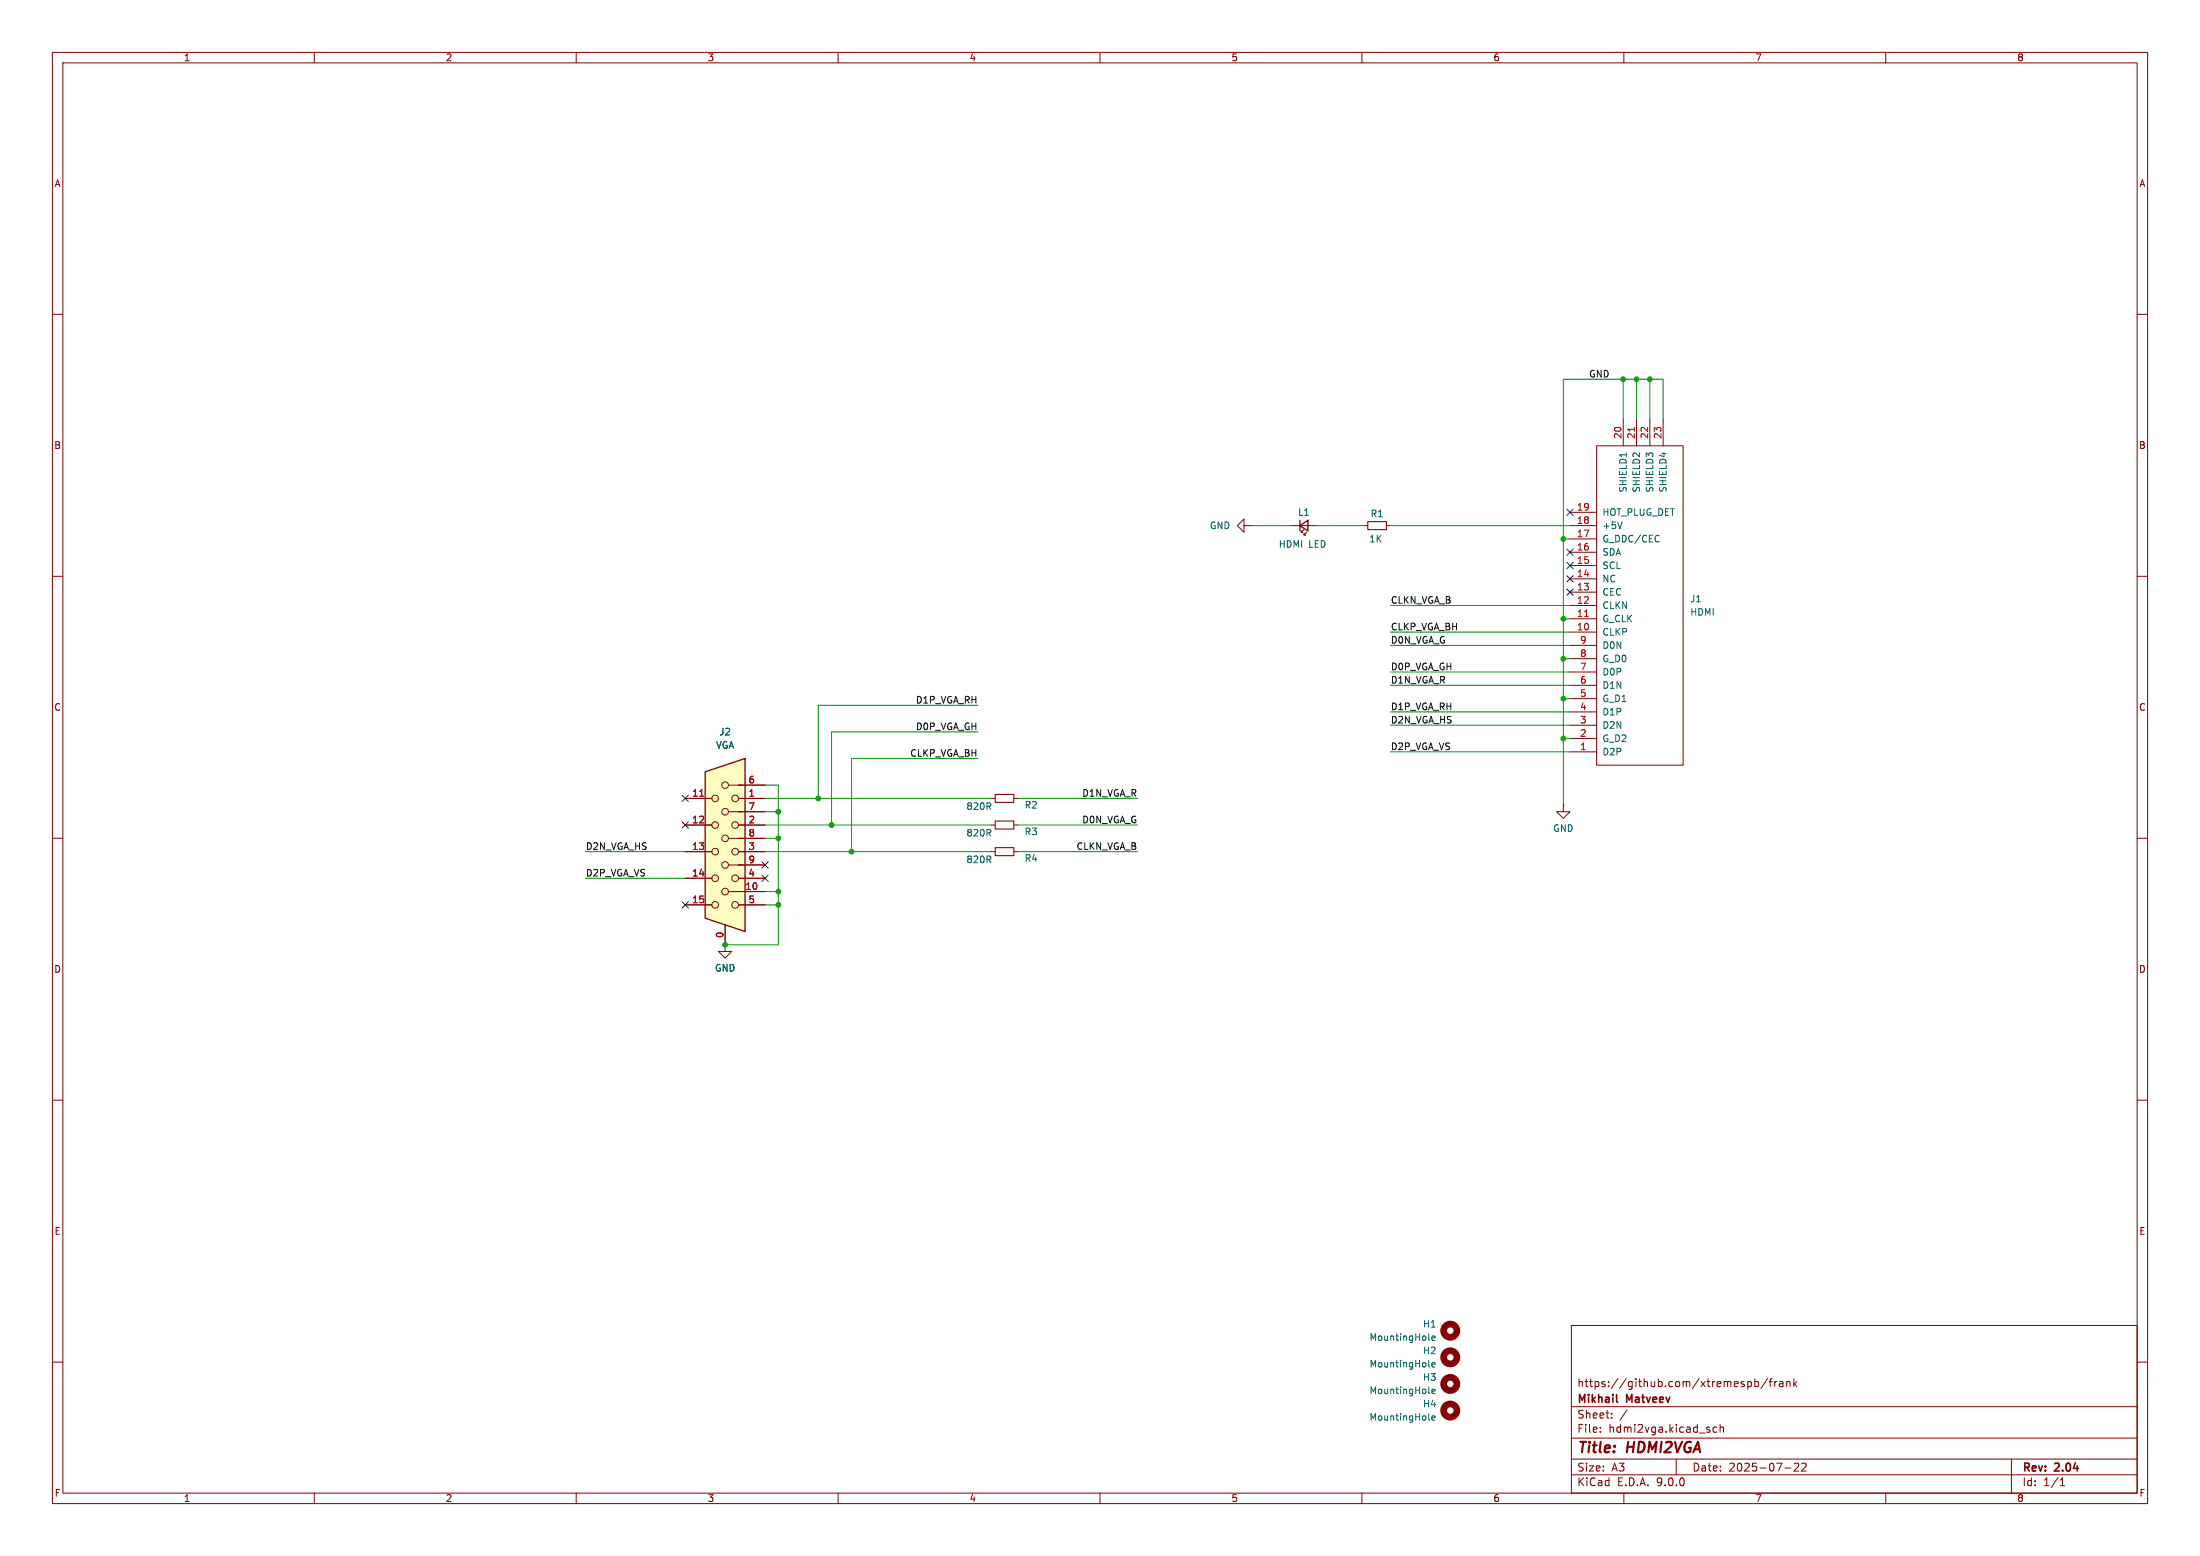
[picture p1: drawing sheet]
(kicad_sch
 (version 20250114)
 (generator "eeschema")
 (generator_version "9.0")
 (paper "A3")
 (title_block
  (title "${NAME}")
  (date "2025-07-22")
  (rev "${VERSION}")
  (company "Mikhail Matveev")
  (comment 1 "https://github.com/xtremespb/frank"))
 (lib_symbols
  (symbol "Connector:DB15_Female_HighDensity_MountingHoles"
   (pin_names
    (offset 1.016) (hide yes)) (exclude_from_sim no) (in_bom yes) (on_board yes)
   (property "Reference" "J" (at 0 21.59 0) (effects (font (size 1.27 1.27))))
   (property "Value" "DB15_Female_HighDensity_MountingHoles" (at 0 19.05 0) (effects (font (size 1.27 1.27))))
   (property "Footprint" "" (at -24.13 10.16 0) (effects (font (size 1.27 1.27)) (hide yes)))
   (property "Datasheet" "~" (at -24.13 10.16 0) (effects (font (size 1.27 1.27)) (hide yes)))
   (property "Description" "15-pin female D-SUB connector, High density (3 columns), Triple Row, Generic, VGA-connector, Mounting Hole" (at 0 0 0) (effects (font (size 1.27 1.27)) (hide yes)))
   (symbol "DB15_Female_HighDensity_MountingHoles_0_1"
    (polyline (pts (xy -3.81 17.78) (xy -3.81 -15.24) (xy 3.81 -12.7) (xy 3.81 15.24) (xy -3.81 17.78)) (stroke (width 0.254) (type default)) (fill (type background)))
    (polyline (pts (xy -3.175 7.62) (xy -0.635 7.62)) (stroke (width 0) (type default)) (fill (type none)))
    (circle (center -1.905 10.16) (radius 0.635) (stroke (width 0) (type default)) (fill (type none)))
    (circle (center -1.905 5.08) (radius 0.635) (stroke (width 0) (type default)) (fill (type none)))
    (circle (center -1.905 0) (radius 0.635) (stroke (width 0) (type default)) (fill (type none)))
    (circle (center -1.905 -5.08) (radius 0.635) (stroke (width 0) (type default)) (fill (type none)))
    (circle (center -1.905 -10.16) (radius 0.635) (stroke (width 0) (type default)) (fill (type none)))
    (polyline (pts (xy -0.635 12.7) (xy -3.175 12.7)) (stroke (width 0) (type default)) (fill (type none)))
    (polyline (pts (xy -0.635 2.54) (xy -3.175 2.54)) (stroke (width 0) (type default)) (fill (type none)))
    (polyline (pts (xy -0.635 -2.54) (xy -3.175 -2.54)) (stroke (width 0) (type default)) (fill (type none)))
    (polyline (pts (xy -0.635 -7.62) (xy -3.175 -7.62)) (stroke (width 0) (type default)) (fill (type none)))
    (circle (center 0 12.7) (radius 0.635) (stroke (width 0) (type default)) (fill (type none)))
    (circle (center 0 7.62) (radius 0.635) (stroke (width 0) (type default)) (fill (type none)))
    (circle (center 0 2.54) (radius 0.635) (stroke (width 0) (type default)) (fill (type none)))
    (circle (center 0 -2.54) (radius 0.635) (stroke (width 0) (type default)) (fill (type none)))
    (circle (center 0 -7.62) (radius 0.635) (stroke (width 0) (type default)) (fill (type none)))
    (circle (center 1.905 10.16) (radius 0.635) (stroke (width 0) (type default)) (fill (type none)))
    (circle (center 1.905 5.08) (radius 0.635) (stroke (width 0) (type default)) (fill (type none)))
    (circle (center 1.905 0) (radius 0.635) (stroke (width 0) (type default)) (fill (type none)))
    (circle (center 1.905 -5.08) (radius 0.635) (stroke (width 0) (type default)) (fill (type none)))
    (circle (center 1.905 -10.16) (radius 0.635) (stroke (width 0) (type default)) (fill (type none))))
   (symbol "DB15_Female_HighDensity_MountingHoles_1_1"
    (pin passive line (at -7.62 12.7 0) (length 5.08) (name "~" (effects (font (size 1.27 1.27)))) (number "6" (effects (font (size 1.27 1.27)))))
    (pin passive line (at -7.62 10.16 0) (length 5.08) (name "~" (effects (font (size 1.27 1.27)))) (number "1" (effects (font (size 1.27 1.27)))))
    (pin passive line (at -7.62 7.62 0) (length 5.08) (name "~" (effects (font (size 1.27 1.27)))) (number "7" (effects (font (size 1.27 1.27)))))
    (pin passive line (at -7.62 5.08 0) (length 5.08) (name "~" (effects (font (size 1.27 1.27)))) (number "2" (effects (font (size 1.27 1.27)))))
    (pin passive line (at -7.62 2.54 0) (length 5.08) (name "~" (effects (font (size 1.27 1.27)))) (number "8" (effects (font (size 1.27 1.27)))))
    (pin passive line (at -7.62 0 0) (length 5.08) (name "~" (effects (font (size 1.27 1.27)))) (number "3" (effects (font (size 1.27 1.27)))))
    (pin passive line (at -7.62 -2.54 0) (length 5.08) (name "~" (effects (font (size 1.27 1.27)))) (number "9" (effects (font (size 1.27 1.27)))))
    (pin passive line (at -7.62 -5.08 0) (length 5.08) (name "~" (effects (font (size 1.27 1.27)))) (number "4" (effects (font (size 1.27 1.27)))))
    (pin passive line (at -7.62 -7.62 0) (length 5.08) (name "~" (effects (font (size 1.27 1.27)))) (number "10" (effects (font (size 1.27 1.27)))))
    (pin passive line (at -7.62 -10.16 0) (length 5.08) (name "~" (effects (font (size 1.27 1.27)))) (number "5" (effects (font (size 1.27 1.27)))))
    (pin passive line (at 0 -17.78 90) (length 3.81) (name "~" (effects (font (size 1.27 1.27)))) (number "0" (effects (font (size 1.27 1.27)))))
    (pin passive line (at 7.62 10.16 180) (length 5.08) (name "~" (effects (font (size 1.27 1.27)))) (number "11" (effects (font (size 1.27 1.27)))))
    (pin passive line (at 7.62 5.08 180) (length 5.08) (name "~" (effects (font (size 1.27 1.27)))) (number "12" (effects (font (size 1.27 1.27)))))
    (pin passive line (at 7.62 0 180) (length 5.08) (name "~" (effects (font (size 1.27 1.27)))) (number "13" (effects (font (size 1.27 1.27)))))
    (pin passive line (at 7.62 -5.08 180) (length 5.08) (name "~" (effects (font (size 1.27 1.27)))) (number "14" (effects (font (size 1.27 1.27)))))
    (pin passive line (at 7.62 -10.16 180) (length 5.08) (name "~" (effects (font (size 1.27 1.27)))) (number "15" (effects (font (size 1.27 1.27))))))
   (embedded_fonts no))
  (symbol "Device:LED_Small"
   (pin_numbers (hide yes))
   (pin_names
    (offset 0.254) (hide yes)) (exclude_from_sim no) (in_bom yes) (on_board yes)
   (property "Reference" "D" (at -1.27 3.175 0) (effects (font (size 1.27 1.27)) (justify left)))
   (property "Value" "LED_Small" (at -4.445 -2.54 0) (effects (font (size 1.27 1.27)) (justify left)))
   (property "Footprint" "" (at 0 0 90) (effects (font (size 1.27 1.27)) (hide yes)))
   (property "Datasheet" "~" (at 0 0 90) (effects (font (size 1.27 1.27)) (hide yes)))
   (property "Description" "Light emitting diode, small symbol" (at 0 0 0) (effects (font (size 1.27 1.27)) (hide yes)))
   (property "Sim.Pin" "1=K 2=A" (at 0 0 0) (effects (font (size 1.27 1.27)) (hide yes)))
   (symbol "LED_Small_0_1"
    (polyline (pts (xy -0.762 -1.016) (xy -0.762 1.016)) (stroke (width 0.254) (type default)) (fill (type none)))
    (polyline (pts (xy 0 0.762) (xy -0.508 1.27) (xy -0.254 1.27) (xy -0.508 1.27) (xy -0.508 1.016)) (stroke (width 0) (type default)) (fill (type none)))
    (polyline (pts (xy 0.508 1.27) (xy 0 1.778) (xy 0.254 1.778) (xy 0 1.778) (xy 0 1.524)) (stroke (width 0) (type default)) (fill (type none)))
    (polyline (pts (xy 0.762 -1.016) (xy -0.762 0) (xy 0.762 1.016) (xy 0.762 -1.016)) (stroke (width 0.254) (type default)) (fill (type none)))
    (polyline (pts (xy 1.016 0) (xy -0.762 0)) (stroke (width 0) (type default)) (fill (type none))))
   (symbol "LED_Small_1_1"
    (pin passive line (at -2.54 0 0) (length 1.778) (name "K" (effects (font (size 1.27 1.27)))) (number "1" (effects (font (size 1.27 1.27)))))
    (pin passive line (at 2.54 0 180) (length 1.778) (name "A" (effects (font (size 1.27 1.27)))) (number "2" (effects (font (size 1.27 1.27))))))
   (embedded_fonts no))
  (symbol "Device:R_Small"
   (pin_numbers (hide yes))
   (pin_names
    (offset 0.254) (hide yes)) (exclude_from_sim no) (in_bom yes) (on_board yes)
   (property "Reference" "R" (at 0.762 0.508 0) (effects (font (size 1.27 1.27)) (justify left)))
   (property "Value" "R_Small" (at 0.762 -1.016 0) (effects (font (size 1.27 1.27)) (justify left)))
   (property "Footprint" "" (at 0 0 0) (effects (font (size 1.27 1.27)) (hide yes)))
   (property "Datasheet" "~" (at 0 0 0) (effects (font (size 1.27 1.27)) (hide yes)))
   (property "Description" "Resistor, small symbol" (at 0 0 0) (effects (font (size 1.27 1.27)) (hide yes)))
   (symbol "R_Small_0_1"
    (rectangle (start -0.762 1.778) (end 0.762 -1.778) (stroke (width 0.2032) (type default)) (fill (type none))))
   (symbol "R_Small_1_1"
    (pin passive line (at 0 2.54 270) (length 0.762) (name "~" (effects (font (size 1.27 1.27)))) (number "1" (effects (font (size 1.27 1.27)))))
    (pin passive line (at 0 -2.54 90) (length 0.762) (name "~" (effects (font (size 1.27 1.27)))) (number "2" (effects (font (size 1.27 1.27))))))
   (embedded_fonts no))
  (symbol "Mechanical:MountingHole"
   (pin_names
    (offset 1.016)) (exclude_from_sim yes) (in_bom no) (on_board yes)
   (property "Reference" "H" (at 0 5.08 0) (effects (font (size 1.27 1.27))))
   (property "Value" "MountingHole" (at 0 3.175 0) (effects (font (size 1.27 1.27))))
   (property "Footprint" "" (at 0 0 0) (effects (font (size 1.27 1.27)) (hide yes)))
   (property "Datasheet" "~" (at 0 0 0) (effects (font (size 1.27 1.27)) (hide yes)))
   (property "Description" "Mounting Hole without connection" (at 0 0 0) (effects (font (size 1.27 1.27)) (hide yes)))
   (symbol "MountingHole_0_1"
    (circle (center 0 0) (radius 1.27) (stroke (width 1.27) (type default)) (fill (type none))))
   (embedded_fonts no))
  (symbol "R40:HDMI"
   (pin_names
    (offset 1.016)) (exclude_from_sim no) (in_bom yes) (on_board yes)
   (property "Reference" "CN" (at -1.27 16.51 0) (effects (font (size 1.27 1.27))))
   (property "Value" "HDMI" (at 7.62 16.51 0) (effects (font (size 1.27 1.27))))
   (property "Footprint" "" (at 0 0 0) (effects (font (size 1.27 1.27)) (hide yes)))
   (property "Datasheet" "" (at 0 0 0) (effects (font (size 1.27 1.27)) (hide yes)))
   (property "Description" "" (at 0 0 0) (effects (font (size 1.27 1.27)) (hide yes)))
   (symbol "HDMI_0_1"
    (rectangle (start -5.08 15.24) (end 11.43 -45.72) (stroke (width 0) (type default)) (fill (type none))))
   (symbol "HDMI_1_1"
    (pin input line (at -10.16 12.7 0) (length 5.08) (name "D2P" (effects (font (size 1.27 1.27)))) (number "1" (effects (font (size 1.27 1.27)))))
    (pin input line (at -10.16 10.16 0) (length 5.08) (name "G_D2" (effects (font (size 1.27 1.27)))) (number "2" (effects (font (size 1.27 1.27)))))
    (pin input line (at -10.16 7.62 0) (length 5.08) (name "D2N" (effects (font (size 1.27 1.27)))) (number "3" (effects (font (size 1.27 1.27)))))
    (pin input line (at -10.16 5.08 0) (length 5.08) (name "D1P" (effects (font (size 1.27 1.27)))) (number "4" (effects (font (size 1.27 1.27)))))
    (pin input line (at -10.16 2.54 0) (length 5.08) (name "G_D1" (effects (font (size 1.27 1.27)))) (number "5" (effects (font (size 1.27 1.27)))))
    (pin input line (at -10.16 0 0) (length 5.08) (name "D1N" (effects (font (size 1.27 1.27)))) (number "6" (effects (font (size 1.27 1.27)))))
    (pin input line (at -10.16 -2.54 0) (length 5.08) (name "D0P" (effects (font (size 1.27 1.27)))) (number "7" (effects (font (size 1.27 1.27)))))
    (pin input line (at -10.16 -5.08 0) (length 5.08) (name "G_D0" (effects (font (size 1.27 1.27)))) (number "8" (effects (font (size 1.27 1.27)))))
    (pin input line (at -10.16 -7.62 0) (length 5.08) (name "D0N" (effects (font (size 1.27 1.27)))) (number "9" (effects (font (size 1.27 1.27)))))
    (pin input line (at -10.16 -10.16 0) (length 5.08) (name "CLKP" (effects (font (size 1.27 1.27)))) (number "10" (effects (font (size 1.27 1.27)))))
    (pin input line (at -10.16 -12.7 0) (length 5.08) (name "G_CLK" (effects (font (size 1.27 1.27)))) (number "11" (effects (font (size 1.27 1.27)))))
    (pin input line (at -10.16 -15.24 0) (length 5.08) (name "CLKN" (effects (font (size 1.27 1.27)))) (number "12" (effects (font (size 1.27 1.27)))))
    (pin input line (at -10.16 -17.78 0) (length 5.08) (name "CEC" (effects (font (size 1.27 1.27)))) (number "13" (effects (font (size 1.27 1.27)))))
    (pin input line (at -10.16 -20.32 0) (length 5.08) (name "NC" (effects (font (size 1.27 1.27)))) (number "14" (effects (font (size 1.27 1.27)))))
    (pin input line (at -10.16 -22.86 0) (length 5.08) (name "SCL" (effects (font (size 1.27 1.27)))) (number "15" (effects (font (size 1.27 1.27)))))
    (pin input line (at -10.16 -25.4 0) (length 5.08) (name "SDA" (effects (font (size 1.27 1.27)))) (number "16" (effects (font (size 1.27 1.27)))))
    (pin input line (at -10.16 -27.94 0) (length 5.08) (name "G_DDC/CEC" (effects (font (size 1.27 1.27)))) (number "17" (effects (font (size 1.27 1.27)))))
    (pin input line (at -10.16 -30.48 0) (length 5.08) (name "+5V" (effects (font (size 1.27 1.27)))) (number "18" (effects (font (size 1.27 1.27)))))
    (pin input line (at -10.16 -33.02 0) (length 5.08) (name "HOT_PLUG_DET" (effects (font (size 1.27 1.27)))) (number "19" (effects (font (size 1.27 1.27)))))
    (pin input line (at 0 -50.8 90) (length 5.08) (name "SHIELD1" (effects (font (size 1.27 1.27)))) (number "20" (effects (font (size 1.27 1.27)))))
    (pin input line (at 2.54 -50.8 90) (length 5.08) (name "SHIELD2" (effects (font (size 1.27 1.27)))) (number "21" (effects (font (size 1.27 1.27)))))
    (pin input line (at 5.08 -50.8 90) (length 5.08) (name "SHIELD3" (effects (font (size 1.27 1.27)))) (number "22" (effects (font (size 1.27 1.27)))))
    (pin input line (at 7.62 -50.8 90) (length 5.08) (name "SHIELD4" (effects (font (size 1.27 1.27)))) (number "23" (effects (font (size 1.27 1.27))))))
   (embedded_fonts no))
  (symbol "power:GND"
   (power)
   (pin_numbers (hide yes))
   (pin_names
    (offset 0) (hide yes)) (exclude_from_sim no) (in_bom yes) (on_board yes)
   (property "Reference" "#PWR" (at 0 -6.35 0) (effects (font (size 1.27 1.27)) (hide yes)))
   (property "Value" "GND" (at 0 -3.81 0) (effects (font (size 1.27 1.27))))
   (property "Footprint" "" (at 0 0 0) (effects (font (size 1.27 1.27)) (hide yes)))
   (property "Datasheet" "" (at 0 0 0) (effects (font (size 1.27 1.27)) (hide yes)))
   (property "Description" "Power symbol creates a global label with name \"GND\" , ground" (at 0 0 0) (effects (font (size 1.27 1.27)) (hide yes)))
   (symbol "GND_0_1"
    (polyline (pts (xy 0 0) (xy 0 -1.27) (xy 1.27 -1.27) (xy 0 -2.54) (xy -1.27 -1.27) (xy 0 -1.27)) (stroke (width 0) (type default)) (fill (type none))))
   (symbol "GND_1_1"
    (pin power_in line (at 0 0 270) (length 0) (name "~" (effects (font (size 1.27 1.27)))) (number "1" (effects (font (size 1.27 1.27))))))
   (embedded_fonts no)))
 (junction
  (at 312.42 72.39)
  (diameter 0)
  (color 0 0 0 0))
 (junction
  (at 298.45 140.97)
  (diameter 0)
  (color 0 0 0 0))
 (junction
  (at 309.88 72.39)
  (diameter 0)
  (color 0 0 0 0))
 (junction
  (at 298.45 133.35)
  (diameter 0)
  (color 0 0 0 0))
 (junction
  (at 148.59 172.72)
  (diameter 0)
  (color 0 0 0 0))
 (junction
  (at 138.43 180.34)
  (diameter 0)
  (color 0 0 0 0))
 (junction
  (at 148.59 154.94)
  (diameter 0)
  (color 0 0 0 0))
 (junction
  (at 298.45 102.87)
  (diameter 0)
  (color 0 0 0 0))
 (junction
  (at 298.45 118.11)
  (diameter 0)
  (color 0 0 0 0))
 (junction
  (at 158.75 157.48)
  (diameter 0)
  (color 0 0 0 0))
 (junction
  (at 156.21 152.4)
  (diameter 0)
  (color 0 0 0 0))
 (junction
  (at 314.96 72.39)
  (diameter 0)
  (color 0 0 0 0))
 (junction
  (at 148.59 170.18)
  (diameter 0)
  (color 0 0 0 0))
 (junction
  (at 148.59 160.02)
  (diameter 0)
  (color 0 0 0 0))
 (junction
  (at 298.45 125.73)
  (diameter 0)
  (color 0 0 0 0))
 (junction
  (at 162.56 162.56)
  (diameter 0)
  (color 0 0 0 0))
 (no_connect
  (at 146.05 165.1))
 (no_connect
  (at 299.72 97.79))
 (no_connect
  (at 130.81 172.72))
 (no_connect
  (at 299.72 105.41))
 (no_connect
  (at 299.72 107.95))
 (no_connect
  (at 146.05 167.64))
 (no_connect
  (at 130.81 157.48))
 (no_connect
  (at 299.72 113.03))
 (no_connect
  (at 299.72 110.49))
 (no_connect
  (at 130.81 152.4))
 (wire
  (pts (xy 130.81 162.56) (xy 111.76 162.56))
  (stroke (width 0) (type default)))
 (wire
  (pts (xy 309.88 72.39) (xy 312.42 72.39))
  (stroke (width 0) (type default)))
 (wire
  (pts (xy 299.72 118.11) (xy 298.45 118.11))
  (stroke (width 0) (type default)))
 (wire
  (pts (xy 194.31 162.56) (xy 217.17 162.56))
  (stroke (width 0) (type default)))
 (wire
  (pts (xy 312.42 72.39) (xy 312.42 80.01))
  (stroke (width 0) (type default)))
 (wire
  (pts (xy 148.59 172.72) (xy 146.05 172.72))
  (stroke (width 0) (type default)))
 (wire
  (pts (xy 299.72 125.73) (xy 298.45 125.73))
  (stroke (width 0) (type default)))
 (wire
  (pts (xy 299.72 115.57) (xy 265.43 115.57))
  (stroke (width 0) (type default)))
 (wire
  (pts (xy 156.21 152.4) (xy 189.23 152.4))
  (stroke (width 0) (type default)))
 (wire
  (pts (xy 148.59 149.86) (xy 146.05 149.86))
  (stroke (width 0) (type default)))
 (wire
  (pts (xy 162.56 162.56) (xy 189.23 162.56))
  (stroke (width 0) (type default)))
 (wire
  (pts (xy 298.45 125.73) (xy 298.45 133.35))
  (stroke (width 0) (type default)))
 (wire
  (pts (xy 298.45 72.39) (xy 309.88 72.39))
  (stroke (width 0) (type default)))
 (wire
  (pts (xy 156.21 134.62) (xy 156.21 152.4))
  (stroke (width 0) (type default)))
 (wire
  (pts (xy 148.59 160.02) (xy 148.59 154.94))
  (stroke (width 0) (type default)))
 (wire
  (pts (xy 299.72 100.33) (xy 265.43 100.33))
  (stroke (width 0) (type default)))
 (wire
  (pts (xy 158.75 139.7) (xy 158.75 157.48))
  (stroke (width 0) (type default)))
 (wire
  (pts (xy 148.59 170.18) (xy 146.05 170.18))
  (stroke (width 0) (type default)))
 (wire
  (pts (xy 299.72 123.19) (xy 265.43 123.19))
  (stroke (width 0) (type default)))
 (wire
  (pts (xy 158.75 157.48) (xy 146.05 157.48))
  (stroke (width 0) (type default)))
 (wire
  (pts (xy 148.59 170.18) (xy 148.59 160.02))
  (stroke (width 0) (type default)))
 (wire
  (pts (xy 298.45 140.97) (xy 298.45 153.67))
  (stroke (width 0) (type default)))
 (wire
  (pts (xy 148.59 154.94) (xy 146.05 154.94))
  (stroke (width 0) (type default)))
 (wire
  (pts (xy 299.72 140.97) (xy 298.45 140.97))
  (stroke (width 0) (type default)))
 (wire
  (pts (xy 299.72 138.43) (xy 265.43 138.43))
  (stroke (width 0) (type default)))
 (wire
  (pts (xy 298.45 118.11) (xy 298.45 125.73))
  (stroke (width 0) (type default)))
 (wire
  (pts (xy 130.81 167.64) (xy 111.76 167.64))
  (stroke (width 0) (type default)))
 (wire
  (pts (xy 186.69 134.62) (xy 156.21 134.62))
  (stroke (width 0) (type default)))
 (wire
  (pts (xy 162.56 144.78) (xy 162.56 162.56))
  (stroke (width 0) (type default)))
 (wire
  (pts (xy 148.59 154.94) (xy 148.59 149.86))
  (stroke (width 0) (type default)))
 (wire
  (pts (xy 299.72 143.51) (xy 265.43 143.51))
  (stroke (width 0) (type default)))
 (wire
  (pts (xy 299.72 128.27) (xy 265.43 128.27))
  (stroke (width 0) (type default)))
 (wire
  (pts (xy 158.75 157.48) (xy 189.23 157.48))
  (stroke (width 0) (type default)))
 (wire
  (pts (xy 299.72 120.65) (xy 265.43 120.65))
  (stroke (width 0) (type default)))
 (wire
  (pts (xy 317.5 72.39) (xy 317.5 80.01))
  (stroke (width 0) (type default)))
 (wire
  (pts (xy 299.72 135.89) (xy 265.43 135.89))
  (stroke (width 0) (type default)))
 (wire
  (pts (xy 298.45 133.35) (xy 298.45 140.97))
  (stroke (width 0) (type default)))
 (wire
  (pts (xy 156.21 152.4) (xy 146.05 152.4))
  (stroke (width 0) (type default)))
 (wire
  (pts (xy 162.56 162.56) (xy 146.05 162.56))
  (stroke (width 0) (type default)))
 (wire
  (pts (xy 314.96 72.39) (xy 314.96 80.01))
  (stroke (width 0) (type default)))
 (wire
  (pts (xy 312.42 72.39) (xy 314.96 72.39))
  (stroke (width 0) (type default)))
 (wire
  (pts (xy 238.76 100.33) (xy 246.38 100.33))
  (stroke (width 0) (type default)))
 (wire
  (pts (xy 194.31 152.4) (xy 217.17 152.4))
  (stroke (width 0) (type default)))
 (wire
  (pts (xy 186.69 139.7) (xy 158.75 139.7))
  (stroke (width 0) (type default)))
 (wire
  (pts (xy 251.46 100.33) (xy 260.35 100.33))
  (stroke (width 0) (type default)))
 (wire
  (pts (xy 298.45 118.11) (xy 298.45 102.87))
  (stroke (width 0) (type default)))
 (wire
  (pts (xy 138.43 180.34) (xy 148.59 180.34))
  (stroke (width 0) (type default)))
 (wire
  (pts (xy 194.31 157.48) (xy 217.17 157.48))
  (stroke (width 0) (type default)))
 (wire
  (pts (xy 299.72 102.87) (xy 298.45 102.87))
  (stroke (width 0) (type default)))
 (wire
  (pts (xy 148.59 180.34) (xy 148.59 172.72))
  (stroke (width 0) (type default)))
 (wire
  (pts (xy 186.69 144.78) (xy 162.56 144.78))
  (stroke (width 0) (type default)))
 (wire
  (pts (xy 148.59 160.02) (xy 146.05 160.02))
  (stroke (width 0) (type default)))
 (wire
  (pts (xy 298.45 102.87) (xy 298.45 72.39))
  (stroke (width 0) (type default)))
 (wire
  (pts (xy 148.59 172.72) (xy 148.59 170.18))
  (stroke (width 0) (type default)))
 (wire
  (pts (xy 299.72 130.81) (xy 265.43 130.81))
  (stroke (width 0) (type default)))
 (wire
  (pts (xy 314.96 72.39) (xy 317.5 72.39))
  (stroke (width 0) (type default)))
 (wire
  (pts (xy 299.72 133.35) (xy 298.45 133.35))
  (stroke (width 0) (type default)))
 (wire
  (pts (xy 309.88 72.39) (xy 309.88 80.01))
  (stroke (width 0) (type default)))
 (label "D2P_VGA_VS"
  (at 265.43 143.51 0)
  (effects (font (size 1.27 1.27)) (justify left bottom)))
 (label "CLKN_VGA_B"
  (at 265.43 115.57 0)
  (effects (font (size 1.27 1.27)) (justify left bottom)))
 (label "D1N_VGA_R"
  (at 217.17 152.4 180)
  (effects (font (size 1.27 1.27)) (justify right bottom)))
 (label "D2N_VGA_HS"
  (at 265.43 138.43 0)
  (effects (font (size 1.27 1.27)) (justify left bottom)))
 (label "GND"
  (at 307.34 72.39 180)
  (effects (font (size 1.27 1.27)) (justify right bottom)))
 (label "D1P_VGA_RH"
  (at 265.43 135.89 0)
  (effects (font (size 1.27 1.27)) (justify left bottom)))
 (label "D0P_VGA_GH"
  (at 186.69 139.7 180)
  (effects (font (size 1.27 1.27)) (justify right bottom)))
 (label "D2P_VGA_VS"
  (at 111.76 167.64 0)
  (effects (font (size 1.27 1.27)) (justify left bottom)))
 (label "CLKP_VGA_BH"
  (at 186.69 144.78 180)
  (effects (font (size 1.27 1.27)) (justify right bottom)))
 (label "D0N_VGA_G"
  (at 265.43 123.19 0)
  (effects (font (size 1.27 1.27)) (justify left bottom)))
 (label "D1N_VGA_R"
  (at 265.43 130.81 0)
  (effects (font (size 1.27 1.27)) (justify left bottom)))
 (label "CLKN_VGA_B"
  (at 217.17 162.56 180)
  (effects (font (size 1.27 1.27)) (justify right bottom)))
 (label "D0N_VGA_G"
  (at 217.17 157.48 180)
  (effects (font (size 1.27 1.27)) (justify right bottom)))
 (label "D0P_VGA_GH"
  (at 265.43 128.27 0)
  (effects (font (size 1.27 1.27)) (justify left bottom)))
 (label "CLKP_VGA_BH"
  (at 265.43 120.65 0)
  (effects (font (size 1.27 1.27)) (justify left bottom)))
 (label "D2N_VGA_HS"
  (at 111.76 162.56 0)
  (effects (font (size 1.27 1.27)) (justify left bottom)))
 (label "D1P_VGA_RH"
  (at 186.69 134.62 180)
  (effects (font (size 1.27 1.27)) (justify right bottom)))
 (symbol
  (lib_id "Connector:DB15_Female_HighDensity_MountingHoles")
  (at 138.43 162.56 0)
  (mirror y)
  (unit 1)
  (exclude_from_sim no)
  (in_bom yes)
  (on_board yes)
  (dnp no)
  (fields_autoplaced yes)
  (property "Reference" "J2" (at 138.43 139.7 0) (effects (font (size 1.27 1.27))))
  (property "Value" "VGA" (at 138.43 142.24 0) (effects (font (size 1.27 1.27))))
  (property "Footprint" "FRANK:D-SUB (15 pin, female)" (at 162.56 152.4 0) (effects (font (size 1.27 1.27)) (hide yes)))
  (property "Datasheet" "~" (at 162.56 152.4 0) (effects (font (size 1.27 1.27)) (hide yes)))
  (property "Description" "" (at 138.43 162.56 0) (effects (font (size 1.27 1.27)) (hide yes)))
  (pin "0")
  (pin "1")
  (pin "10")
  (pin "11")
  (pin "12")
  (pin "13")
  (pin "14")
  (pin "15")
  (pin "2")
  (pin "3")
  (pin "4")
  (pin "5")
  (pin "6")
  (pin "7")
  (pin "8")
  (pin "9"))
 (symbol
  (lib_id "Mechanical:MountingHole")
  (at 276.86 269.24 0)
  (mirror y)
  (unit 1)
  (exclude_from_sim yes)
  (in_bom no)
  (on_board yes)
  (dnp no)
  (fields_autoplaced yes)
  (property "Reference" "H4" (at 274.32 267.9699 0) (effects (font (size 1.27 1.27)) (justify left)))
  (property "Value" "MountingHole" (at 274.32 270.5099 0) (effects (font (size 1.27 1.27)) (justify left)))
  (property "Footprint" "FRANK:Mounting Hole (2.7mm)" (at 276.86 269.24 0) (effects (font (size 1.27 1.27)) (hide yes)))
  (property "Datasheet" "~" (at 276.86 269.24 0) (effects (font (size 1.27 1.27)) (hide yes)))
  (property "Description" "Mounting Hole without connection" (at 276.86 269.24 0) (effects (font (size 1.27 1.27)) (hide yes))))
 (symbol
  (lib_id "Mechanical:MountingHole")
  (at 276.86 254 0)
  (mirror y)
  (unit 1)
  (exclude_from_sim yes)
  (in_bom no)
  (on_board yes)
  (dnp no)
  (fields_autoplaced yes)
  (property "Reference" "H1" (at 274.32 252.7299 0) (effects (font (size 1.27 1.27)) (justify left)))
  (property "Value" "MountingHole" (at 274.32 255.2699 0) (effects (font (size 1.27 1.27)) (justify left)))
  (property "Footprint" "FRANK:Mounting Hole (2.7mm)" (at 276.86 254 0) (effects (font (size 1.27 1.27)) (hide yes)))
  (property "Datasheet" "~" (at 276.86 254 0) (effects (font (size 1.27 1.27)) (hide yes)))
  (property "Description" "Mounting Hole without connection" (at 276.86 254 0) (effects (font (size 1.27 1.27)) (hide yes))))
 (symbol
  (lib_id "Mechanical:MountingHole")
  (at 276.86 264.16 0)
  (mirror y)
  (unit 1)
  (exclude_from_sim yes)
  (in_bom no)
  (on_board yes)
  (dnp no)
  (fields_autoplaced yes)
  (property "Reference" "H3" (at 274.32 262.8899 0) (effects (font (size 1.27 1.27)) (justify left)))
  (property "Value" "MountingHole" (at 274.32 265.4299 0) (effects (font (size 1.27 1.27)) (justify left)))
  (property "Footprint" "FRANK:Mounting Hole (2.7mm)" (at 276.86 264.16 0) (effects (font (size 1.27 1.27)) (hide yes)))
  (property "Datasheet" "~" (at 276.86 264.16 0) (effects (font (size 1.27 1.27)) (hide yes)))
  (property "Description" "Mounting Hole without connection" (at 276.86 264.16 0) (effects (font (size 1.27 1.27)) (hide yes))))
 (symbol
  (lib_id "Device:R_Small")
  (at 191.77 152.4 270)
  (unit 1)
  (exclude_from_sim no)
  (in_bom yes)
  (on_board yes)
  (dnp no)
  (property "Reference" "R2" (at 196.85 153.67 90) (effects (font (size 1.27 1.27))))
  (property "Value" "820R" (at 186.944 153.924 90) (effects (font (size 1.27 1.27))))
  (property "Footprint" "FRANK:Resistor (0805)" (at 191.77 152.4 0) (effects (font (size 1.27 1.27)) (hide yes)))
  (property "Datasheet" "~" (at 191.77 152.4 0) (effects (font (size 1.27 1.27)) (hide yes)))
  (property "Description" "Resistor, small symbol" (at 191.77 152.4 0) (effects (font (size 1.27 1.27)) (hide yes)))
  (pin "1")
  (pin "2"))
 (symbol
  (lib_id "power:GND")
  (at 238.76 100.33 270)
  (mirror x)
  (unit 1)
  (exclude_from_sim no)
  (in_bom yes)
  (on_board yes)
  (dnp no)
  (fields_autoplaced yes)
  (property "Reference" "#PWR01" (at 232.41 100.33 0) (effects (font (size 1.27 1.27)) (hide yes)))
  (property "Value" "GND" (at 234.95 100.3299 90) (effects (font (size 1.27 1.27)) (justify right)))
  (property "Footprint" "" (at 238.76 100.33 0) (effects (font (size 1.27 1.27)) (hide yes)))
  (property "Datasheet" "" (at 238.76 100.33 0) (effects (font (size 1.27 1.27)) (hide yes)))
  (property "Description" "Power symbol creates a global label with name \"GND\" , ground" (at 238.76 100.33 0) (effects (font (size 1.27 1.27)) (hide yes)))
  (pin "1"))
 (symbol
  (lib_id "R40:HDMI")
  (at 309.88 130.81 0)
  (mirror x)
  (unit 1)
  (exclude_from_sim no)
  (in_bom yes)
  (on_board yes)
  (dnp no)
  (fields_autoplaced yes)
  (property "Reference" "J1" (at 322.58 114.2999 0) (effects (font (size 1.27 1.27)) (justify left)))
  (property "Value" "HDMI" (at 322.58 116.8399 0) (effects (font (size 1.27 1.27)) (justify left)))
  (property "Footprint" "FRANK:HDMI (male)" (at 309.88 130.81 0) (effects (font (size 1.27 1.27)) (hide yes)))
  (property "Datasheet" "" (at 309.88 130.81 0) (effects (font (size 1.27 1.27)) (hide yes)))
  (property "Description" "" (at 309.88 130.81 0) (effects (font (size 1.27 1.27)) (hide yes)))
  (pin "1")
  (pin "10")
  (pin "11")
  (pin "12")
  (pin "13")
  (pin "14")
  (pin "15")
  (pin "16")
  (pin "17")
  (pin "18")
  (pin "19")
  (pin "2")
  (pin "20")
  (pin "21")
  (pin "22")
  (pin "23")
  (pin "3")
  (pin "4")
  (pin "5")
  (pin "6")
  (pin "7")
  (pin "8")
  (pin "9"))
 (symbol
  (lib_id "Device:LED_Small")
  (at 248.92 100.33 0)
  (mirror x)
  (unit 1)
  (exclude_from_sim no)
  (in_bom yes)
  (on_board yes)
  (dnp no)
  (property "Reference" "L1" (at 248.92 97.79 0) (effects (font (size 1.27 1.27))))
  (property "Value" "HDMI LED" (at 248.666 103.886 0) (effects (font (size 1.27 1.27))))
  (property "Footprint" "FRANK:LED (0805)" (at 248.92 100.33 90) (effects (font (size 1.27 1.27)) (hide yes)))
  (property "Datasheet" "~" (at 248.92 100.33 90) (effects (font (size 1.27 1.27)) (hide yes)))
  (property "Description" "Light emitting diode, small symbol" (at 248.92 100.33 0) (effects (font (size 1.27 1.27)) (hide yes)))
  (property "Sim.Pin" "1=K 2=A" (at 248.92 100.33 0) (effects (font (size 1.27 1.27)) (hide yes)))
  (pin "2")
  (pin "1"))
 (symbol
  (lib_id "Mechanical:MountingHole")
  (at 276.86 259.08 0)
  (mirror y)
  (unit 1)
  (exclude_from_sim yes)
  (in_bom no)
  (on_board yes)
  (dnp no)
  (fields_autoplaced yes)
  (property "Reference" "H2" (at 274.32 257.8099 0) (effects (font (size 1.27 1.27)) (justify left)))
  (property "Value" "MountingHole" (at 274.32 260.3499 0) (effects (font (size 1.27 1.27)) (justify left)))
  (property "Footprint" "FRANK:Mounting Hole (2.7mm)" (at 276.86 259.08 0) (effects (font (size 1.27 1.27)) (hide yes)))
  (property "Datasheet" "~" (at 276.86 259.08 0) (effects (font (size 1.27 1.27)) (hide yes)))
  (property "Description" "Mounting Hole without connection" (at 276.86 259.08 0) (effects (font (size 1.27 1.27)) (hide yes))))
 (symbol
  (lib_id "power:GND")
  (at 138.43 180.34 0)
  (mirror y)
  (unit 1)
  (exclude_from_sim no)
  (in_bom yes)
  (on_board yes)
  (dnp no)
  (fields_autoplaced yes)
  (property "Reference" "#PWR03" (at 138.43 186.69 0) (effects (font (size 1.27 1.27)) (hide yes)))
  (property "Value" "GND" (at 138.43 184.7834 0) (effects (font (size 1.27 1.27))))
  (property "Footprint" "" (at 138.43 180.34 0) (effects (font (size 1.27 1.27)) (hide yes)))
  (property "Datasheet" "" (at 138.43 180.34 0) (effects (font (size 1.27 1.27)) (hide yes)))
  (property "Description" "Power symbol creates a global label with name \"GND\" , ground" (at 138.43 180.34 0) (effects (font (size 1.27 1.27)) (hide yes)))
  (pin "1"))
 (symbol
  (lib_id "Device:R_Small")
  (at 191.77 162.56 270)
  (unit 1)
  (exclude_from_sim no)
  (in_bom yes)
  (on_board yes)
  (dnp no)
  (property "Reference" "R4" (at 196.85 163.83 90) (effects (font (size 1.27 1.27))))
  (property "Value" "820R" (at 186.944 164.084 90) (effects (font (size 1.27 1.27))))
  (property "Footprint" "FRANK:Resistor (0805)" (at 191.77 162.56 0) (effects (font (size 1.27 1.27)) (hide yes)))
  (property "Datasheet" "~" (at 191.77 162.56 0) (effects (font (size 1.27 1.27)) (hide yes)))
  (property "Description" "Resistor, small symbol" (at 191.77 162.56 0) (effects (font (size 1.27 1.27)) (hide yes)))
  (pin "1")
  (pin "2"))
 (symbol
  (lib_id "Device:R_Small")
  (at 191.77 157.48 270)
  (unit 1)
  (exclude_from_sim no)
  (in_bom yes)
  (on_board yes)
  (dnp no)
  (property "Reference" "R3" (at 196.85 158.75 90) (effects (font (size 1.27 1.27))))
  (property "Value" "820R" (at 186.944 159.004 90) (effects (font (size 1.27 1.27))))
  (property "Footprint" "FRANK:Resistor (0805)" (at 191.77 157.48 0) (effects (font (size 1.27 1.27)) (hide yes)))
  (property "Datasheet" "~" (at 191.77 157.48 0) (effects (font (size 1.27 1.27)) (hide yes)))
  (property "Description" "Resistor, small symbol" (at 191.77 157.48 0) (effects (font (size 1.27 1.27)) (hide yes)))
  (pin "1")
  (pin "2"))
 (symbol
  (lib_id "power:GND")
  (at 298.45 153.67 0)
  (mirror y)
  (unit 1)
  (exclude_from_sim no)
  (in_bom yes)
  (on_board yes)
  (dnp no)
  (fields_autoplaced yes)
  (property "Reference" "#PWR02" (at 298.45 160.02 0) (effects (font (size 1.27 1.27)) (hide yes)))
  (property "Value" "GND" (at 298.45 158.1134 0) (effects (font (size 1.27 1.27))))
  (property "Footprint" "" (at 298.45 153.67 0) (effects (font (size 1.27 1.27)) (hide yes)))
  (property "Datasheet" "" (at 298.45 153.67 0) (effects (font (size 1.27 1.27)) (hide yes)))
  (property "Description" "Power symbol creates a global label with name \"GND\" , ground" (at 298.45 153.67 0) (effects (font (size 1.27 1.27)) (hide yes)))
  (pin "1"))
 (symbol
  (lib_id "Device:R_Small")
  (at 262.89 100.33 270)
  (mirror x)
  (unit 1)
  (exclude_from_sim no)
  (in_bom yes)
  (on_board yes)
  (dnp no)
  (property "Reference" "R1" (at 262.89 98.044 90) (effects (font (size 1.27 1.27))))
  (property "Value" "1K" (at 262.636 102.87 90) (effects (font (size 1.27 1.27))))
  (property "Footprint" "FRANK:Resistor (0805)" (at 262.89 100.33 0) (effects (font (size 1.27 1.27)) (hide yes)))
  (property "Datasheet" "~" (at 262.89 100.33 0) (effects (font (size 1.27 1.27)) (hide yes)))
  (property "Description" "Resistor, small symbol" (at 262.89 100.33 0) (effects (font (size 1.27 1.27)) (hide yes)))
  (pin "1")
  (pin "2"))
 (sheet_instances
  (path ""
   (page "1")))
 (embedded_fonts no))
